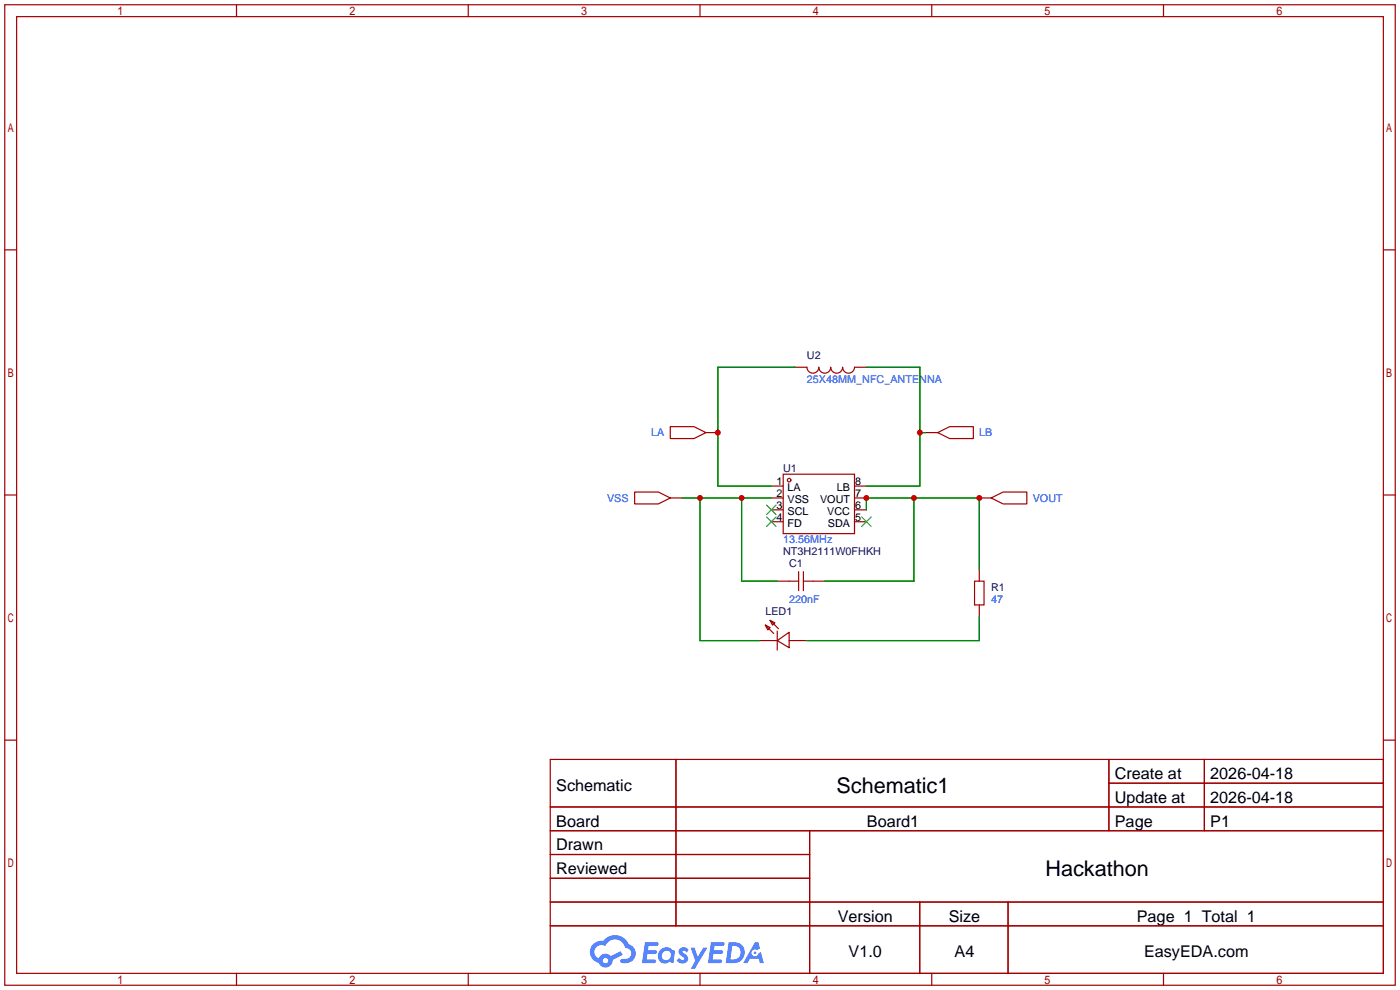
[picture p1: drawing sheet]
<svg xmlns="http://www.w3.org/2000/svg" width="299mm" height="212mm" viewBox="0 0 299 212" stroke-linecap="round" stroke-linejoin="round" font-family="sans-serif">
<g fill="none" stroke="#a10000" stroke-width=".25">
<path d="M1 1h297.2v209.6h-297.2zM3.6 3.6h292.1v204.4h-292.1zM50.5 1v2.6M100.1 1v2.6M149.6 1v2.6M199.1 1v2.6M248.7 1v2.6M1 53.4h2.6M295.7 53.4h2.5M1 105.8h2.6M295.7 105.8h2.5M1 158.2h2.6"/>
<path d="M295.7 158.2h2.5M117.6 162.3h178.1v45.7h-178.1zM117.6 172.5h178.1M117.6 177.5h178.1M144.5 162.3v35.6M173 177.5v30.5M237 162.3v15.2M237 167.4h58.7M257.4 162.3v15.2M117.6 182.6h55.4M117.6 192.8h178.1M117.6 187.7h55.4"/>
<path d="M117.6 197.9h178.1M196.6 192.8v15.2M215.4 192.8v15.2M50.5 208v2.6M100.1 208v2.6M149.6 208v2.6M199.1 208v2.6M248.7 208v2.6"/>
</g>
<g fill="#5487ff">
<path d="M145.3 202.7a1.3 1.3 0 0 1 1.9 .3l-.4 .6a.54 .54 0 0 0-.9-.2l.1 .2a1.34 1.34 0 0 1 .9 1.8 1.47 1.47 0 0 1-2.3-.1l.5-.6 .8 .5a.31 .31 0 0 0 .4-.3 .31 .31 0 0 0-.3-.4 1.12 1.12 0 0 1-.7-1.8z"/>
<path d="M147.6 202.5h.9l.6 2 1.2-2h.9l-2.7 4.6h-.9l1-1.7z"/>
<path d="M137.8 201.4h1.7a1.31 1.31 0 0 1 1.2 .2 .4 .4 0 0 1-.3 .5l-1.8 .1-.1 .9h1.6a.4 .4 0 0 1 .4 .4 .4 .4 0 0 1-.5 .4h-1.6l-.2 1.2h1.4a.46 .46 0 0 1 .5 0 .46 .46 0 0 1 .1 .5l-.4 .2h-2.6z"/>
<path d="M151.9 201.4h1.7a1.32 1.32 0 0 1 1.2 .2 .39 .39 0 0 1-.3 .5l-1.8 .1-.1 .9h1.6a.4 .4 0 0 1 .4 .4 .4 .4 0 0 1-.4 .4h-1.7l-.2 1.2h1.4a.46 .46 0 0 1 .5 0 .46 .46 0 0 1 .1 .5l-.4 .2h-2.6z"/>
<path d="M161.3 201.4h.8l.3 1.3-.6 .4a.75 .75 0 0 0-1.1 .3 .75 .75 0 0 0 .5 1 .75 .75 0 0 0 .9-.7l.5-.2 .6 2.3h-.8l-.3-.9h-1.8l-.5 .9h-1z"/>
<path d="M155.7 201.4l-.6 4.4h1.5a2.27 2.27 0 0 0 2.6-2.2 2.27 2.27 0 0 0-2.7-2.2zM156.5 202.1a1.5 1.5 0 0 1 1.8 1.6 1.5 1.5 0 0 1-1.9 1.4h-.3z"/>
<path d="M141.2 203a1.6 1.6 0 0 0-.3 2.3 1.6 1.6 0 0 0 2.3 .2l.7 .3 .3-2.4-.1-.3-.5-.1a1.58 1.58 0 0 0-2.4 0zM141.8 203.5a.98 .98 0 0 1 1.6 .4 .98 .98 0 0 1-1.1 1.3 .94 .94 0 0 1-.9-.7 .94 .94 0 0 1 .4-1z"/>
<path d="M126.8 201.8a2.37 2.37 0 0 0 1.1 4 1.54 1.54 0 0 0 1.8 1 1.54 1.54 0 0 0 1.2-1.6l2.2-1.1-.5-.8-2 1a1.57 1.57 0 0 0-2.7 .5 1.5 1.5 0 0 1-.7-2.1 1.5 1.5 0 0 1 2.2-.5 2.23 2.23 0 0 1 2.3-1.4 2.23 2.23 0 0 1 2 1.8 1.16 1.16 0 0 1 1.2 1.1 1.16 1.16 0 0 1-1.1 1.2h-.7a.47 .47 0 0 0-.5 .4 .47 .47 0 0 0 .4 .5 2.17 2.17 0 0 0 2.5-.9 2.17 2.17 0 0 0-.3-2.7l-.8-.4a3.2 3.2 0 0 0-5.5-.7l-1.1 .1zM128.8 205.3a.6 .6 0 0 1 1.2 0 .6 .6 0 0 1-1.2 0z"/>
<circle cx="161.4" cy="203.6" r=".28"/>
</g>
<g fill="none" stroke="#a10000" stroke-width=".25">
<path d="M169.9 78.5h2.6a1.27 1.27 0 0 0 1.2 1.3 1.27 1.27 0 0 0 1.3-1.3 1.27 1.27 0 0 0 1.3 1.3 1.27 1.27 0 0 0 1.2-1.3 1.27 1.27 0 0 0 1.3 1.3 1.27 1.27 0 0 0 1.3-1.3 1.27 1.27 0 0 0 1.3 1.3 1.27 1.27 0 0 0 1.2-1.3h2.6M143.3 91.2h5l2.6 1.3-2.6 1.2h-5zM150.9 92.5h2.5M197.9 92.5h2.5M200.4 92.5l2.5-1.3h5.1v2.5h-5.1zM135.6 105.2h5.1l2.6 1.2-2.6 1.3h-5.1zM143.3 106.4h2.5M164.8 103.9h2.6M164.8 106.4h2.6M164.8 109h2.6M164.8 111.5h2.6M167.4 101.3h15.2v12.7h-15.2z"/>
<path d="M182.6 103.9h2.6M182.6 106.4h2.6M182.6 109h2.6M182.6 111.5h2.6M209.3 106.4h2.5M211.8 106.4l2.6-1.2h5.1v2.5h-5.1zM162.3 136.9h3.8M163.6 133.6l1 .5-.5 .5zM163.6 133.6l1.8 1.8M164.6 132.6l1 .5-.5 .5zM164.6 132.6l1.8 1.8M166.1 136.9l2.6-1.8v3.3z"/>
<path d="M166.1 134.9v4M166.1 124.2h4.6M168.7 136.9h3.8M170.7 122.2v4M171.7 124.2h4.6M171.7 122.2v4M208.3 124.2h2v5.1h-2zM209.3 121.7v2.5M209.3 129.3v2.5"/>
<circle cx="168.7" cy="102.6" r=".38"/>
</g>
<path d="M163.8 107.9l2.1 2.1M163.8 110.5l2.1 2M165.9 107.9l-2.1 2.1M165.9 110.5l-2.1 2M184.1 110.5l2.1 2M186.2 110.5l-2.1 2" fill="none" stroke="#3c3" stroke-width=".25"/>
<path d="M169.9 78.5h-16.5v25.4h11.4M185.2 78.5h11.4v25.4h-11.4M196.6 92.5h1.3M145.8 106.4h19M149.6 106.4v30.5h12.7M158.5 106.4v17.8h7.6M185.2 109v-2.6h24.1v15.3M195.3 106.4v17.8h-19M209.3 131.8v5.1h-36.8" fill="none" stroke="#008700" stroke-width=".25"/>
<g fill="#c00">
<circle cx="209.3" cy="106.4" r=".63"/>
<circle cx="195.3" cy="106.4" r=".63"/>
<circle cx="185.2" cy="106.4" r=".63"/>
<circle cx="153.4" cy="92.5" r=".63"/>
<circle cx="196.6" cy="92.5" r=".63"/>
<circle cx="158.5" cy="106.4" r=".63"/>
<circle cx="149.6" cy="106.4" r=".63"/>
</g>
<g font-size="4.6">
<text x="178.8" y="169.4">Schematic1</text>
<text x="223.4" y="187.2">Hackathon</text>
</g>
<g font-size="3.5">
<text x="238.3" y="166.5">Create at</text>
<text x="258.7" y="166.5">2026-04-18</text>
<text x="118.9" y="169.1">Schematic</text>
<text x="238.3" y="171.6">Update at</text>
<text x="258.7" y="171.6">2026-04-18</text>
<text x="118.9" y="176.7">Board</text>
<text x="185.3" y="176.7">Board1</text>
<text x="238.3" y="176.7">Page</text>
<text x="258.7" y="176.7">P1</text>
<text x="118.9" y="181.8">Drawn</text>
<text x="118.9" y="186.8">Reviewed</text>
<text x="179.1" y="197">Version</text>
<text x="202.8" y="197">Size</text>
<text x="243" y="197">Page 1 Total 1</text>
<text x="181.4" y="204.6">V1.0</text>
<text x="204" y="204.6">A4</text>
<text x="244.5" y="204.6">EasyEDA.com</text>
</g>
<g font-size="2.3" fill="#000080">
<text x="172.5" y="76.8">U2</text>
<text x="167.4" y="100.9">U1</text>
<text x="167.4" y="118.7">NT3H2111W0FHKH</text>
<text x="168.7" y="121.2">C1</text>
<text x="163.6" y="131.4">LED1</text>
<text x="211.8" y="126.3">R1</text>
</g>
<g font-size="2.3" fill="#00f">
<text x="172.5" y="81.8">25X48MM_NFC_ANTENNA</text>
<text x="139.2" y="93.3">LA</text>
<text x="209.3" y="93.3">LB</text>
<text x="129.7" y="107.2">VSS</text>
<text x="220.7" y="107.2">VOUT</text>
<text x="167.4" y="116.1">13.56MHz</text>
<text x="168.7" y="128.8">220nF</text>
<text x="211.8" y="128.8">47</text>
</g>
<g font-size="2.3">
<text x="166" y="103.7">1</text>
<text x="166" y="106.2">2</text>
<text x="168.3" y="104.9">LA</text>
<text x="168.3" y="107.5">VSS</text>
<text x="175.3" y="107.5">VOUT</text>
<text x="178.9" y="104.9">LB</text>
<text x="182.8" y="106.2">7</text>
<text x="182.8" y="103.7">8</text>
<text x="166" y="108.7">3</text>
<text x="166" y="111.3">4</text>
<text x="168.3" y="110">SCL</text>
<text x="168.3" y="112.5">FD</text>
<text x="176.8" y="110">VCC</text>
<text x="176.9" y="112.5">SDA</text>
<text x="182.8" y="111.3">5</text>
<text x="182.8" y="108.7">6</text>
</g>
</svg>
